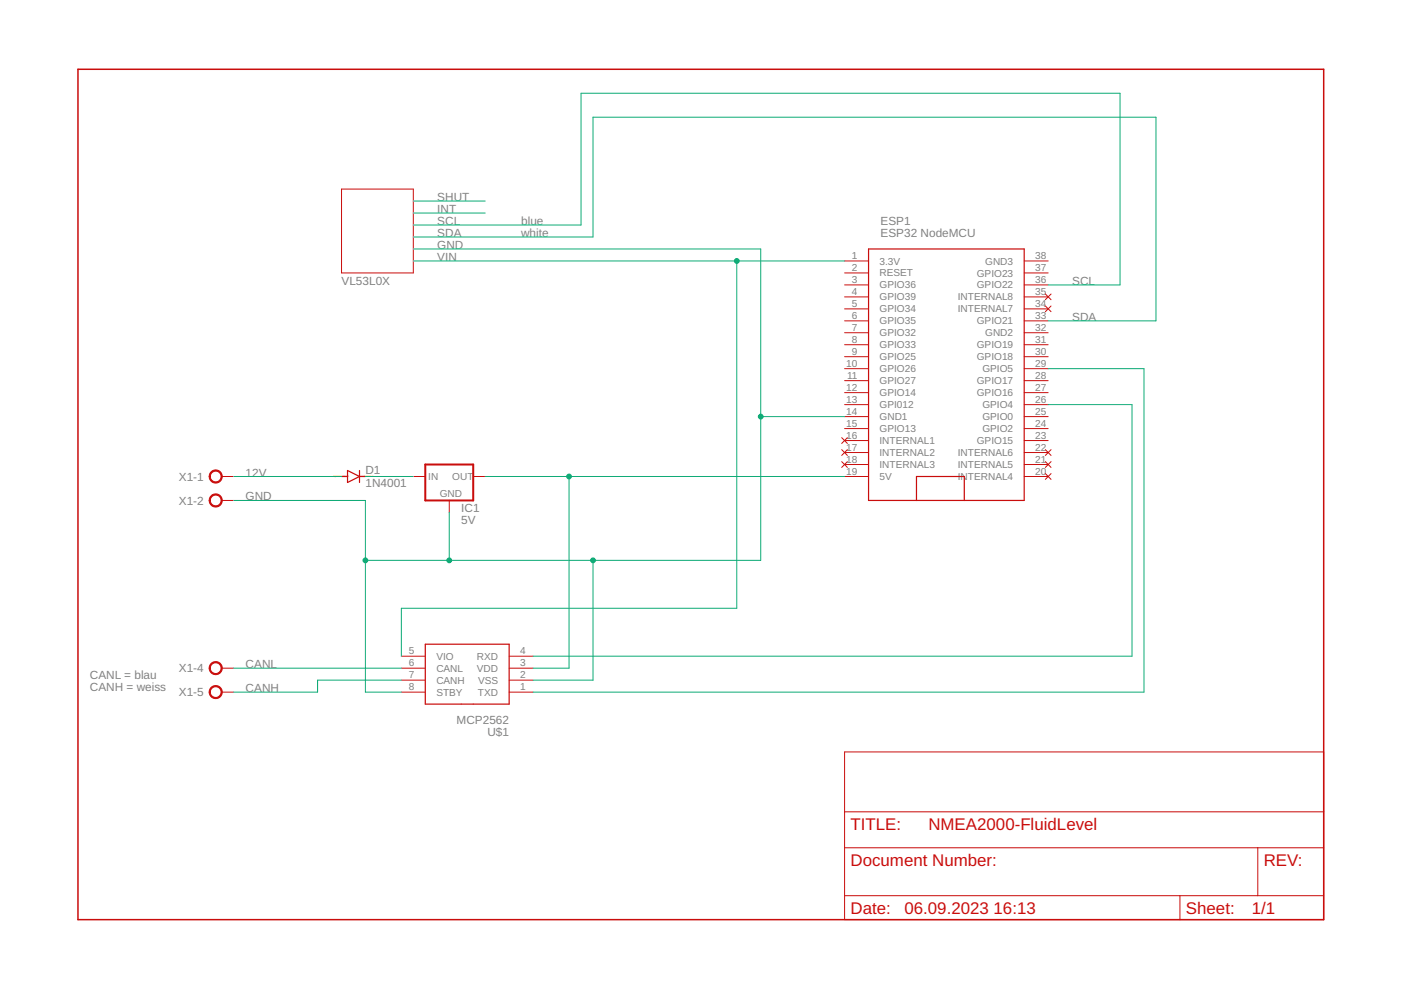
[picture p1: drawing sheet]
<?xml version="1.0" encoding="utf-8"?>
<!DOCTYPE eagle SYSTEM "eagle.dtd">
<eagle version="9.6.2">
<drawing>
<settings>
<setting alwaysvectorfont="no"/>
<setting verticaltext="up"/>
</settings>
<grid distance="0.1" unitdist="inch" unit="inch" style="lines" multiple="1" display="no" altdistance="0.01" altunitdist="inch" altunit="inch"/>
<schematic xreflabel="%F%N/%S.%C%R" xrefpart="/%S.%C%R">
<libraries>
<library name="_esp32">
<symbols>
<symbol name="ESP32_NODEMCU">
<pin name="3.3V" x="-17.78" y="25.4" length="middle" direction="pwr"/>
<pin name="RESET" x="-17.78" y="22.86" length="middle" direction="in"/>
<pin name="GPIO36" x="-17.78" y="20.32" length="middle" direction="in"/>
<pin name="GPIO39" x="-17.78" y="17.78" length="middle" direction="in"/>
<pin name="GPIO34" x="-17.78" y="15.24" length="middle" direction="in"/>
<pin name="GPIO35" x="-17.78" y="12.7" length="middle" direction="in"/>
<pin name="GPIO32" x="-17.78" y="10.16" length="middle"/>
<pin name="GPIO33" x="-17.78" y="7.62" length="middle"/>
<pin name="GPIO25" x="-17.78" y="5.08" length="middle"/>
<pin name="GPIO26" x="-17.78" y="2.54" length="middle"/>
<pin name="GPIO27" x="-17.78" y="0" length="middle"/>
<pin name="GPIO14" x="-17.78" y="-2.54" length="middle"/>
<pin name="GPI012" x="-17.78" y="-5.08" length="middle"/>
<pin name="GND1" x="-17.78" y="-7.62" length="middle" direction="pwr"/>
<pin name="GPIO13" x="-17.78" y="-10.16" length="middle"/>
<pin name="INTERNAL1" x="-17.78" y="-12.7" length="middle" direction="nc"/>
<pin name="INTERNAL2" x="-17.78" y="-15.24" length="middle" direction="nc"/>
<pin name="INTERNAL3" x="-17.78" y="-17.78" length="middle" direction="nc"/>
<pin name="5V" x="-17.78" y="-20.32" length="middle" direction="pwr"/>
<pin name="INTERNAL4" x="25.4" y="-20.32" length="middle" direction="nc" rot="R180"/>
<pin name="INTERNAL5" x="25.4" y="-17.78" length="middle" direction="nc" rot="R180"/>
<pin name="INTERNAL6" x="25.4" y="-15.24" length="middle" direction="nc" rot="R180"/>
<pin name="GPIO15" x="25.4" y="-12.7" length="middle" rot="R180"/>
<pin name="GPIO2" x="25.4" y="-10.16" length="middle" rot="R180"/>
<pin name="GPIO0" x="25.4" y="-7.62" length="middle" direction="out" rot="R180"/>
<pin name="GPIO4" x="25.4" y="-5.08" length="middle" rot="R180"/>
<pin name="GPIO16" x="25.4" y="-2.54" length="middle" rot="R180"/>
<pin name="GPIO17" x="25.4" y="0" length="middle" rot="R180"/>
<pin name="GPIO5" x="25.4" y="2.54" length="middle" rot="R180"/>
<pin name="GPIO18" x="25.4" y="5.08" length="middle" rot="R180"/>
<pin name="GPIO19" x="25.4" y="7.62" length="middle" rot="R180"/>
<pin name="GND2" x="25.4" y="10.16" length="middle" direction="pwr" rot="R180"/>
<pin name="GPIO21" x="25.4" y="12.7" length="middle" rot="R180"/>
<pin name="INTERNAL7" x="25.4" y="15.24" length="middle" direction="nc" rot="R180"/>
<pin name="INTERNAL8" x="25.4" y="17.78" length="middle" direction="nc" rot="R180"/>
<pin name="GPIO22" x="25.4" y="20.32" length="middle" rot="R180"/>
<pin name="GPIO23" x="25.4" y="22.86" length="middle" rot="R180"/>
<pin name="GND3" x="25.4" y="25.4" length="middle" direction="pwr" rot="R180"/>
<wire x1="-12.7" y1="27.94" x2="-12.7" y2="-25.4" width="0.254" layer="94"/>
<wire x1="-12.7" y1="-25.4" x2="-2.54" y2="-25.4" width="0.254" layer="94"/>
<wire x1="-2.54" y1="-25.4" x2="7.62" y2="-25.4" width="0.254" layer="94"/>
<wire x1="7.62" y1="-25.4" x2="20.32" y2="-25.4" width="0.254" layer="94"/>
<wire x1="20.32" y1="-25.4" x2="20.32" y2="27.94" width="0.254" layer="94"/>
<wire x1="20.32" y1="27.94" x2="-12.7" y2="27.94" width="0.254" layer="94"/>
<wire x1="-2.54" y1="-25.4" x2="-2.54" y2="-20.32" width="0.254" layer="94"/>
<wire x1="-2.54" y1="-20.32" x2="7.62" y2="-20.32" width="0.254" layer="94"/>
<wire x1="7.62" y1="-20.32" x2="7.62" y2="-25.4" width="0.254" layer="94"/>
<text x="-10.16" y="30.48" size="1.778" layer="96">&gt;VALUE</text>
<text x="-10.16" y="33.02" size="1.778" layer="95">&gt;NAME</text>
</symbol>
</symbols>
<devicesets>
<deviceset name="ESP32-NODEMCU" prefix="ESP" uservalue="yes">
<gates>
<gate name="G$1" symbol="ESP32_NODEMCU" x="-2.54" y="0"/>
</gates>
<devices>
<device name="" package="ESP32_NODEMCU">
<connects>
<connect gate="G$1" pin="3.3V" pad="1"/>
<connect gate="G$1" pin="5V" pad="19"/>
<connect gate="G$1" pin="GND1" pad="14"/>
<connect gate="G$1" pin="GND2" pad="32"/>
<connect gate="G$1" pin="GND3" pad="38"/>
<connect gate="G$1" pin="GPI012" pad="13"/>
<connect gate="G$1" pin="GPIO0" pad="25"/>
<connect gate="G$1" pin="GPIO13" pad="15"/>
<connect gate="G$1" pin="GPIO14" pad="12"/>
<connect gate="G$1" pin="GPIO15" pad="23"/>
<connect gate="G$1" pin="GPIO16" pad="27"/>
<connect gate="G$1" pin="GPIO17" pad="28"/>
<connect gate="G$1" pin="GPIO18" pad="30"/>
<connect gate="G$1" pin="GPIO19" pad="31"/>
<connect gate="G$1" pin="GPIO2" pad="24"/>
<connect gate="G$1" pin="GPIO21" pad="33"/>
<connect gate="G$1" pin="GPIO22" pad="36"/>
<connect gate="G$1" pin="GPIO23" pad="37"/>
<connect gate="G$1" pin="GPIO25" pad="9"/>
<connect gate="G$1" pin="GPIO26" pad="10"/>
<connect gate="G$1" pin="GPIO27" pad="11"/>
<connect gate="G$1" pin="GPIO32" pad="7"/>
<connect gate="G$1" pin="GPIO33" pad="8"/>
<connect gate="G$1" pin="GPIO34" pad="5"/>
<connect gate="G$1" pin="GPIO35" pad="6"/>
<connect gate="G$1" pin="GPIO36" pad="3"/>
<connect gate="G$1" pin="GPIO39" pad="4"/>
<connect gate="G$1" pin="GPIO4" pad="26"/>
<connect gate="G$1" pin="GPIO5" pad="29"/>
<connect gate="G$1" pin="INTERNAL1" pad="16"/>
<connect gate="G$1" pin="INTERNAL2" pad="17"/>
<connect gate="G$1" pin="INTERNAL3" pad="18"/>
<connect gate="G$1" pin="INTERNAL4" pad="20"/>
<connect gate="G$1" pin="INTERNAL5" pad="21"/>
<connect gate="G$1" pin="INTERNAL6" pad="22"/>
<connect gate="G$1" pin="INTERNAL7" pad="34"/>
<connect gate="G$1" pin="INTERNAL8" pad="35"/>
<connect gate="G$1" pin="RESET" pad="2"/>
</connects>
<technologies>
<technology name=""/>
</technologies>
</device>
</devices>
</deviceset>
</devicesets>
</library>
<library name="v-reg">
<symbols>
<symbol name="78XX">
<wire x1="-5.08" y1="-5.08" x2="5.08" y2="-5.08" width="0.4064" layer="94"/>
<wire x1="5.08" y1="-5.08" x2="5.08" y2="2.54" width="0.4064" layer="94"/>
<wire x1="5.08" y1="2.54" x2="-5.08" y2="2.54" width="0.4064" layer="94"/>
<wire x1="-5.08" y1="2.54" x2="-5.08" y2="-5.08" width="0.4064" layer="94"/>
<text x="2.54" y="-7.62" size="1.778" layer="95">&gt;NAME</text>
<text x="2.54" y="-10.16" size="1.778" layer="96">&gt;VALUE</text>
<text x="-2.032" y="-4.318" size="1.524" layer="95">GND</text>
<text x="-4.445" y="-0.635" size="1.524" layer="95">IN</text>
<text x="0.635" y="-0.635" size="1.524" layer="95">OUT</text>
<pin name="IN" x="-7.62" y="0" visible="off" length="short" direction="in"/>
<pin name="GND" x="0" y="-7.62" visible="off" length="short" direction="in" rot="R90"/>
<pin name="OUT" x="7.62" y="0" visible="off" length="short" direction="pas" rot="R180"/>
</symbol>
</symbols>
<devicesets>
<deviceset name="78XXS" prefix="IC" uservalue="yes">
<gates>
<gate name="1" symbol="78XX" x="0" y="0"/>
</gates>
<devices>
<device name="" package="78XXS">
<connects>
<connect gate="1" pin="GND" pad="GND"/>
<connect gate="1" pin="IN" pad="IN"/>
<connect gate="1" pin="OUT" pad="OUT"/>
</connects>
<package3dinstances>
<package3dinstance package3d_urn="urn:adsk.eagle:package:30342/1"/>
</package3dinstances>
<technologies>
<technology name="">
<attribute name="POPULARITY" value="18" constant="no"/>
</technology>
</technologies>
</device>
</devices>
</deviceset>
</devicesets>
</library>
<library name="_eigene">
<symbols>
<symbol name="MCP2562">
<pin name="TXD" x="-15.24" y="20.32" length="middle"/>
<pin name="VSS" x="-15.24" y="17.78" length="middle"/>
<pin name="VDD" x="-15.24" y="15.24" length="middle"/>
<pin name="RXD" x="-15.24" y="12.7" length="middle"/>
<pin name="VIO" x="12.7" y="12.7" length="middle" rot="R180"/>
<pin name="CANL" x="12.7" y="15.24" length="middle" rot="R180"/>
<pin name="CANH" x="12.7" y="17.78" length="middle" rot="R180"/>
<pin name="STBY" x="12.7" y="20.32" length="middle" rot="R180"/>
<wire x1="-10.16" y1="22.86" x2="-10.16" y2="10.16" width="0.254" layer="94"/>
<wire x1="-10.16" y1="10.16" x2="7.62" y2="10.16" width="0.254" layer="94"/>
<wire x1="7.62" y1="10.16" x2="7.62" y2="22.86" width="0.254" layer="94"/>
<wire x1="7.62" y1="22.86" x2="0" y2="22.86" width="0.254" layer="94"/>
<wire x1="0" y1="22.86" x2="-2.54" y2="22.86" width="0.254" layer="94"/>
<wire x1="-2.54" y1="22.86" x2="-10.16" y2="22.86" width="0.254" layer="94"/>
<text x="-10.16" y="27.94" size="1.778" layer="95">&gt;Name</text>
<text x="-10.16" y="25.4" size="1.778" layer="96">&gt;VALUE</text>
</symbol>
</symbols>
<devicesets>
<deviceset name="MCP2562">
<gates>
<gate name="G$1" symbol="MCP2562" x="10.16" y="-10.16"/>
</gates>
<devices>
<device name="" package="DIL08">
<connects>
<connect gate="G$1" pin="CANH" pad="7"/>
<connect gate="G$1" pin="CANL" pad="6"/>
<connect gate="G$1" pin="RXD" pad="4"/>
<connect gate="G$1" pin="STBY" pad="8"/>
<connect gate="G$1" pin="TXD" pad="1"/>
<connect gate="G$1" pin="VDD" pad="3"/>
<connect gate="G$1" pin="VIO" pad="5"/>
<connect gate="G$1" pin="VSS" pad="2"/>
</connects>
<technologies>
<technology name=""/>
</technologies>
</device>
</devices>
</deviceset>
</devicesets>
</library>
<library name="frames">
<symbols>
<symbol name="DINA4_L">
<frame x1="0" y1="0" x2="264.16" y2="180.34" columns="4" rows="4" layer="94" border-left="no" border-top="no" border-right="no" border-bottom="no"/>
</symbol>
<symbol name="DOCFIELD">
<wire x1="0" y1="0" x2="71.12" y2="0" width="0.1016" layer="94"/>
<wire x1="101.6" y1="15.24" x2="87.63" y2="15.24" width="0.1016" layer="94"/>
<wire x1="0" y1="0" x2="0" y2="5.08" width="0.1016" layer="94"/>
<wire x1="0" y1="5.08" x2="71.12" y2="5.08" width="0.1016" layer="94"/>
<wire x1="0" y1="5.08" x2="0" y2="15.24" width="0.1016" layer="94"/>
<wire x1="101.6" y1="15.24" x2="101.6" y2="5.08" width="0.1016" layer="94"/>
<wire x1="71.12" y1="5.08" x2="71.12" y2="0" width="0.1016" layer="94"/>
<wire x1="71.12" y1="5.08" x2="87.63" y2="5.08" width="0.1016" layer="94"/>
<wire x1="71.12" y1="0" x2="101.6" y2="0" width="0.1016" layer="94"/>
<wire x1="87.63" y1="15.24" x2="87.63" y2="5.08" width="0.1016" layer="94"/>
<wire x1="87.63" y1="15.24" x2="0" y2="15.24" width="0.1016" layer="94"/>
<wire x1="87.63" y1="5.08" x2="101.6" y2="5.08" width="0.1016" layer="94"/>
<wire x1="101.6" y1="5.08" x2="101.6" y2="0" width="0.1016" layer="94"/>
<wire x1="0" y1="15.24" x2="0" y2="22.86" width="0.1016" layer="94"/>
<wire x1="101.6" y1="35.56" x2="0" y2="35.56" width="0.1016" layer="94"/>
<wire x1="101.6" y1="35.56" x2="101.6" y2="22.86" width="0.1016" layer="94"/>
<wire x1="0" y1="22.86" x2="101.6" y2="22.86" width="0.1016" layer="94"/>
<wire x1="0" y1="22.86" x2="0" y2="35.56" width="0.1016" layer="94"/>
<wire x1="101.6" y1="22.86" x2="101.6" y2="15.24" width="0.1016" layer="94"/>
<text x="1.27" y="1.27" size="2.54" layer="94">Date:</text>
<text x="12.7" y="1.27" size="2.54" layer="94">&gt;LAST_DATE_TIME</text>
<text x="72.39" y="1.27" size="2.54" layer="94">Sheet:</text>
<text x="86.36" y="1.27" size="2.54" layer="94">&gt;SHEET</text>
<text x="88.9" y="11.43" size="2.54" layer="94">REV:</text>
<text x="1.27" y="19.05" size="2.54" layer="94">TITLE:</text>
<text x="1.27" y="11.43" size="2.54" layer="94">Document Number:</text>
<text x="17.78" y="19.05" size="2.54" layer="94">&gt;DRAWING_NAME</text>
</symbol>
</symbols>
<devicesets>
<deviceset name="DINA4_L" prefix="FRAME" uservalue="yes">
<gates>
<gate name="G$1" symbol="DINA4_L" x="0" y="0"/>
<gate name="G$2" symbol="DOCFIELD" x="162.56" y="0" addlevel="must"/>
</gates>
<devices>
<device name="">
<technologies>
<technology name=""/>
</technologies>
</device>
</devices>
</deviceset>
</devicesets>
</library>
<library name="diode">
<symbols>
<symbol name="D">
<wire x1="-1.27" y1="-1.27" x2="1.27" y2="0" width="0.254" layer="94"/>
<wire x1="1.27" y1="0" x2="-1.27" y2="1.27" width="0.254" layer="94"/>
<wire x1="1.27" y1="1.27" x2="1.27" y2="0" width="0.254" layer="94"/>
<wire x1="-1.27" y1="1.27" x2="-1.27" y2="0" width="0.254" layer="94"/>
<wire x1="-1.27" y1="0" x2="-1.27" y2="-1.27" width="0.254" layer="94"/>
<wire x1="1.27" y1="0" x2="1.27" y2="-1.27" width="0.254" layer="94"/>
<wire x1="-1.27" y1="0" x2="-2.54" y2="0" width="0.254" layer="94"/>
<wire x1="2.54" y1="0" x2="1.27" y2="0" width="0.254" layer="94"/>
<text x="2.54" y="0.4826" size="1.778" layer="95">&gt;NAME</text>
<text x="2.54" y="-2.3114" size="1.778" layer="96">&gt;VALUE</text>
<text x="-2.54" y="0" size="0.4064" layer="99" align="center">SpiceOrder 1</text>
<text x="2.54" y="0" size="0.4064" layer="99" align="center">SpiceOrder 2</text>
<pin name="A" x="-2.54" y="0" visible="off" length="point" direction="pas"/>
<pin name="C" x="2.54" y="0" visible="off" length="point" direction="pas" rot="R180"/>
</symbol>
</symbols>
<devicesets>
<deviceset name="1N4004" prefix="D">
<gates>
<gate name="1" symbol="D" x="0" y="0"/>
</gates>
<devices>
<device name="" package="DO41-10">
<connects>
<connect gate="1" pin="A" pad="A"/>
<connect gate="1" pin="C" pad="C"/>
</connects>
<package3dinstances>
<package3dinstance package3d_urn="urn:adsk.eagle:package:43336/1"/>
</package3dinstances>
<technologies>
<technology name="">
<attribute name="POPULARITY" value="82" constant="no"/>
</technology>
</technologies>
</device>
</devices>
</deviceset>
</devicesets>
</library>
<library name="con-ptr500">
<symbols>
<symbol name="KL">
<circle x="1.27" y="0" radius="1.27" width="0.254" layer="94"/>
<text x="-1.27" y="0.889" size="1.778" layer="95" rot="R180">&gt;NAME</text>
<pin name="KL" x="5.08" y="0" visible="off" length="short" direction="pas" rot="R180"/>
</symbol>
<symbol name="KLV">
<circle x="1.27" y="0" radius="1.27" width="0.254" layer="94"/>
<text x="-1.27" y="0.889" size="1.778" layer="95" rot="R180">&gt;NAME</text>
<text x="-3.81" y="-3.683" size="1.778" layer="96">&gt;VALUE</text>
<pin name="KL" x="5.08" y="0" visible="off" length="short" direction="pas" rot="R180"/>
</symbol>
</symbols>
<devicesets>
<deviceset name="AK500/5" prefix="X" uservalue="yes">
<gates>
<gate name="-1" symbol="KL" x="0" y="12.7" addlevel="always"/>
<gate name="-2" symbol="KL" x="0" y="7.62" addlevel="always"/>
<gate name="-3" symbol="KL" x="0" y="2.54" addlevel="always"/>
<gate name="-4" symbol="KL" x="0" y="-2.54" addlevel="always"/>
<gate name="-5" symbol="KLV" x="0" y="-7.62" addlevel="always"/>
</gates>
<devices>
<device name="" package="AK500/5">
<connects>
<connect gate="-1" pin="KL" pad="1"/>
<connect gate="-2" pin="KL" pad="2"/>
<connect gate="-3" pin="KL" pad="3"/>
<connect gate="-4" pin="KL" pad="4"/>
<connect gate="-5" pin="KL" pad="5"/>
</connects>
<package3dinstances>
<package3dinstance package3d_urn="urn:adsk.eagle:package:9890/1"/>
</package3dinstances>
<technologies>
<technology name="">
<attribute name="MF" value="" constant="no"/>
<attribute name="MPN" value="" constant="no"/>
<attribute name="OC_FARNELL" value="unknown" constant="no"/>
<attribute name="OC_NEWARK" value="unknown" constant="no"/>
<attribute name="POPULARITY" value="1" constant="no"/>
</technology>
</technologies>
</device>
</devices>
</deviceset>
</devicesets>
</library>
</libraries>
<attributes>
</attributes>
<variantdefs>
</variantdefs>
<classes>
<class number="0" name="default" width="0" drill="0">
</class>
</classes>
<parts>
<part name="ESP1" library="_esp32" deviceset="ESP32-NODEMCU" device="" value="ESP32 NodeMCU"/>
<part name="IC1" library="v-reg" deviceset="78XXS" device="" package3d_urn="urn:adsk.eagle:package:30342/1" value="5V"/>
<part name="U$1" library="_eigene" deviceset="MCP2562" device=""/>
<part name="FRAME1" library="frames" deviceset="DINA4_L" device=""/>
<part name="D1" library="diode" deviceset="1N4004" device="" package3d_urn="urn:adsk.eagle:package:43336/1" value="1N4001"/>
<part name="X1" library="con-ptr500" deviceset="AK500/5" device="" package3d_urn="urn:adsk.eagle:package:9890/1"/>
</parts>
<sheets>
<sheet>
<plain>
<text x="2.54" y="45.72" size="1.778" layer="97">CANL = blau
CANH = weiss
</text>
<wire x1="55.88" y1="154.94" x2="55.88" y2="137.16" width="0.1524" layer="94"/>
<wire x1="55.88" y1="137.16" x2="71.12" y2="137.16" width="0.1524" layer="94"/>
<wire x1="71.12" y1="137.16" x2="71.12" y2="154.94" width="0.1524" layer="94"/>
<wire x1="71.12" y1="154.94" x2="55.88" y2="154.94" width="0.1524" layer="94"/>
<text x="55.88" y="134.62" size="1.778" layer="95">VL53L0X</text>
<text x="93.98" y="147.32" size="1.778" layer="97">blue</text>
<text x="93.98" y="144.78" size="1.778" layer="97">white</text>
</plain>
<instances>
<instance part="ESP1" gate="G$1" x="180.34" y="114.3" smashed="yes">
<attribute name="VALUE" x="170.18" y="144.78" size="1.778" layer="96"/>
<attribute name="NAME" x="170.18" y="147.32" size="1.778" layer="95"/>
</instance>
<instance part="IC1" gate="1" x="78.74" y="93.98" smashed="yes">
<attribute name="NAME" x="81.28" y="86.36" size="1.778" layer="95"/>
<attribute name="VALUE" x="81.28" y="83.82" size="1.778" layer="96"/>
</instance>
<instance part="U$1" gate="G$1" x="81.28" y="68.58" smashed="yes" rot="R180">
<attribute name="NAME" x="91.44" y="40.64" size="1.778" layer="95" rot="R180"/>
<attribute name="VALUE" x="91.44" y="43.18" size="1.778" layer="96" rot="R180"/>
</instance>
<instance part="FRAME1" gate="G$1" x="0" y="0" smashed="yes"/>
<instance part="FRAME1" gate="G$2" x="162.56" y="0" smashed="yes">
<attribute name="LAST_DATE_TIME" x="175.26" y="1.27" size="2.54" layer="94"/>
<attribute name="SHEET" x="248.92" y="1.27" size="2.54" layer="94"/>
<attribute name="DRAWING_NAME" x="180.34" y="19.05" size="2.54" layer="94"/>
</instance>
<instance part="D1" gate="1" x="58.42" y="93.98" smashed="yes">
<attribute name="NAME" x="60.96" y="94.4626" size="1.778" layer="95"/>
<attribute name="VALUE" x="60.96" y="91.6686" size="1.778" layer="96"/>
</instance>
<instance part="X1" gate="-1" x="27.94" y="93.98" smashed="yes">
<attribute name="NAME" x="26.67" y="94.869" size="1.778" layer="95" rot="R180"/>
</instance>
<instance part="X1" gate="-2" x="27.94" y="88.9" smashed="yes">
<attribute name="NAME" x="26.67" y="89.789" size="1.778" layer="95" rot="R180"/>
</instance>
<instance part="X1" gate="-4" x="27.94" y="53.34" smashed="yes">
<attribute name="NAME" x="26.67" y="54.229" size="1.778" layer="95" rot="R180"/>
</instance>
<instance part="X1" gate="-5" x="27.94" y="48.26" smashed="yes">
<attribute name="NAME" x="26.67" y="49.149" size="1.778" layer="95" rot="R180"/>
<attribute name="VALUE" x="24.13" y="44.577" size="1.778" layer="96"/>
</instance>
</instances>
<busses>
</busses>
<nets>
<net name="N$1" class="0">
<segment>
<wire x1="223.52" y1="109.22" x2="223.52" y2="55.88" width="0.1524" layer="91"/>
<pinref part="U$1" gate="G$1" pin="RXD"/>
<wire x1="223.52" y1="55.88" x2="96.52" y2="55.88" width="0.1524" layer="91"/>
<pinref part="ESP1" gate="G$1" pin="GPIO4"/>
<wire x1="205.74" y1="109.22" x2="223.52" y2="109.22" width="0.1524" layer="91"/>
</segment>
</net>
<net name="N$2" class="0">
<segment>
<pinref part="U$1" gate="G$1" pin="TXD"/>
<wire x1="96.52" y1="48.26" x2="226.06" y2="48.26" width="0.1524" layer="91"/>
<wire x1="226.06" y1="48.26" x2="226.06" y2="116.84" width="0.1524" layer="91"/>
<pinref part="ESP1" gate="G$1" pin="GPIO5"/>
<wire x1="205.74" y1="116.84" x2="226.06" y2="116.84" width="0.1524" layer="91"/>
</segment>
</net>
<net name="N$3" class="0">
<segment>
<pinref part="ESP1" gate="G$1" pin="5V"/>
<pinref part="IC1" gate="1" pin="OUT"/>
<wire x1="162.56" y1="93.98" x2="104.14" y2="93.98" width="0.1524" layer="91"/>
<pinref part="U$1" gate="G$1" pin="VDD"/>
<wire x1="104.14" y1="93.98" x2="86.36" y2="93.98" width="0.1524" layer="91"/>
<wire x1="96.52" y1="53.34" x2="104.14" y2="53.34" width="0.1524" layer="91"/>
<wire x1="104.14" y1="53.34" x2="104.14" y2="93.98" width="0.1524" layer="91"/>
<junction x="104.14" y="93.98"/>
</segment>
</net>
<net name="GND" class="0">
<segment>
<label x="76.2" y="142.24" size="1.778" layer="95"/>
<wire x1="71.12" y1="142.24" x2="144.78" y2="142.24" width="0.1524" layer="91"/>
<pinref part="IC1" gate="1" pin="GND"/>
<wire x1="78.74" y1="86.36" x2="78.74" y2="76.2" width="0.1524" layer="91"/>
<wire x1="78.74" y1="76.2" x2="60.96" y2="76.2" width="0.1524" layer="91"/>
<wire x1="78.74" y1="76.2" x2="109.22" y2="76.2" width="0.1524" layer="91"/>
<junction x="78.74" y="76.2"/>
<wire x1="109.22" y1="76.2" x2="144.78" y2="76.2" width="0.1524" layer="91"/>
<wire x1="144.78" y1="76.2" x2="144.78" y2="106.68" width="0.1524" layer="91"/>
<pinref part="ESP1" gate="G$1" pin="GND1"/>
<wire x1="144.78" y1="106.68" x2="162.56" y2="106.68" width="0.1524" layer="91"/>
<pinref part="U$1" gate="G$1" pin="VSS"/>
<wire x1="96.52" y1="50.8" x2="109.22" y2="50.8" width="0.1524" layer="91"/>
<wire x1="109.22" y1="50.8" x2="109.22" y2="76.2" width="0.1524" layer="91"/>
<junction x="109.22" y="76.2"/>
<label x="35.56" y="88.9" size="1.778" layer="95"/>
<pinref part="U$1" gate="G$1" pin="STBY"/>
<wire x1="68.58" y1="48.26" x2="60.96" y2="48.26" width="0.1524" layer="91"/>
<wire x1="60.96" y1="76.2" x2="60.96" y2="48.26" width="0.1524" layer="91"/>
<wire x1="60.96" y1="88.9" x2="60.96" y2="76.2" width="0.1524" layer="91"/>
<junction x="60.96" y="76.2"/>
<wire x1="144.78" y1="142.24" x2="144.78" y2="106.68" width="0.1524" layer="91"/>
<junction x="144.78" y="106.68"/>
<wire x1="33.02" y1="88.9" x2="60.96" y2="88.9" width="0.1524" layer="91"/>
<pinref part="X1" gate="-2" pin="KL"/>
</segment>
</net>
<net name="12V" class="0">
<segment>
<label x="35.56" y="93.98" size="1.778" layer="95"/>
<pinref part="D1" gate="1" pin="A"/>
<wire x1="33.02" y1="93.98" x2="55.88" y2="93.98" width="0.1524" layer="91"/>
<pinref part="X1" gate="-1" pin="KL"/>
</segment>
</net>
<net name="CANL" class="0">
<segment>
<pinref part="U$1" gate="G$1" pin="CANL"/>
<wire x1="68.58" y1="53.34" x2="33.02" y2="53.34" width="0.1524" layer="91"/>
<label x="35.56" y="53.34" size="1.778" layer="95"/>
<pinref part="X1" gate="-4" pin="KL"/>
</segment>
</net>
<net name="CANH" class="0">
<segment>
<pinref part="U$1" gate="G$1" pin="CANH"/>
<wire x1="68.58" y1="50.8" x2="50.8" y2="50.8" width="0.1524" layer="91"/>
<label x="35.56" y="48.26" size="1.778" layer="95"/>
<wire x1="50.8" y1="48.26" x2="50.8" y2="50.8" width="0.1524" layer="91"/>
<wire x1="33.02" y1="48.26" x2="50.8" y2="48.26" width="0.1524" layer="91"/>
<pinref part="X1" gate="-5" pin="KL"/>
</segment>
</net>
<net name="SHUT" class="0">
<segment>
<wire x1="71.12" y1="152.4" x2="86.36" y2="152.4" width="0.1524" layer="91"/>
<label x="76.2" y="152.4" size="1.778" layer="95"/>
</segment>
</net>
<net name="INT" class="0">
<segment>
<wire x1="71.12" y1="149.86" x2="86.36" y2="149.86" width="0.1524" layer="91"/>
<label x="76.2" y="149.86" size="1.778" layer="95"/>
</segment>
</net>
<net name="SCL" class="0">
<segment>
<label x="76.2" y="147.32" size="1.778" layer="95"/>
<wire x1="71.12" y1="147.32" x2="106.68" y2="147.32" width="0.1524" layer="91"/>
<wire x1="106.68" y1="147.32" x2="106.68" y2="175.26" width="0.1524" layer="91"/>
<wire x1="106.68" y1="175.26" x2="220.98" y2="175.26" width="0.1524" layer="91"/>
<wire x1="220.98" y1="175.26" x2="220.98" y2="134.62" width="0.1524" layer="91"/>
<pinref part="ESP1" gate="G$1" pin="GPIO22"/>
<wire x1="205.74" y1="134.62" x2="220.98" y2="134.62" width="0.1524" layer="91"/>
<label x="210.82" y="134.62" size="1.778" layer="95"/>
</segment>
</net>
<net name="SDA" class="0">
<segment>
<label x="76.2" y="144.78" size="1.778" layer="95"/>
<wire x1="71.12" y1="144.78" x2="109.22" y2="144.78" width="0.1524" layer="91"/>
<wire x1="109.22" y1="144.78" x2="109.22" y2="170.18" width="0.1524" layer="91"/>
<wire x1="109.22" y1="170.18" x2="228.6" y2="170.18" width="0.1524" layer="91"/>
<wire x1="228.6" y1="170.18" x2="228.6" y2="127" width="0.1524" layer="91"/>
<pinref part="ESP1" gate="G$1" pin="GPIO21"/>
<wire x1="205.74" y1="127" x2="228.6" y2="127" width="0.1524" layer="91"/>
<label x="210.82" y="127" size="1.778" layer="95"/>
</segment>
</net>
<net name="VIN" class="0">
<segment>
<label x="76.2" y="139.7" size="1.778" layer="95"/>
<pinref part="U$1" gate="G$1" pin="VIO"/>
<wire x1="139.7" y1="66.04" x2="68.58" y2="66.04" width="0.1524" layer="91"/>
<wire x1="68.58" y1="66.04" x2="68.58" y2="55.88" width="0.1524" layer="91"/>
<pinref part="ESP1" gate="G$1" pin="3.3V"/>
<wire x1="139.7" y1="66.04" x2="139.7" y2="139.7" width="0.1524" layer="91"/>
<wire x1="139.7" y1="139.7" x2="162.56" y2="139.7" width="0.1524" layer="91"/>
<wire x1="71.12" y1="139.7" x2="139.7" y2="139.7" width="0.1524" layer="91"/>
<junction x="139.7" y="139.7"/>
</segment>
</net>
<net name="N$4" class="0">
<segment>
<pinref part="D1" gate="1" pin="C"/>
<pinref part="IC1" gate="1" pin="IN"/>
<wire x1="60.96" y1="93.98" x2="71.12" y2="93.98" width="0.1524" layer="91"/>
</segment>
</net>
</nets>
</sheet>
</sheets>
</schematic>
</drawing>
<compatibility>
<note version="6.3" minversion="6.2.2" severity="warning">
Since Version 6.2.2 text objects can contain more than one line,
which will not be processed correctly with this version.
</note>
<note version="8.2" severity="warning">
Since Version 8.2, EAGLE supports online libraries. The ids
of those online libraries will not be understood (or retained)
with this version.
</note>
<note version="8.3" severity="warning">
Since Version 8.3, EAGLE supports URNs for individual library
assets (packages, symbols, and devices). The URNs of those assets
will not be understood (or retained) with this version.
</note>
<note version="8.3" severity="warning">
Since Version 8.3, EAGLE supports the association of 3D packages
with devices in libraries, schematics, and board files. Those 3D
packages will not be understood (or retained) with this version.
</note>
</compatibility>
</eagle>
